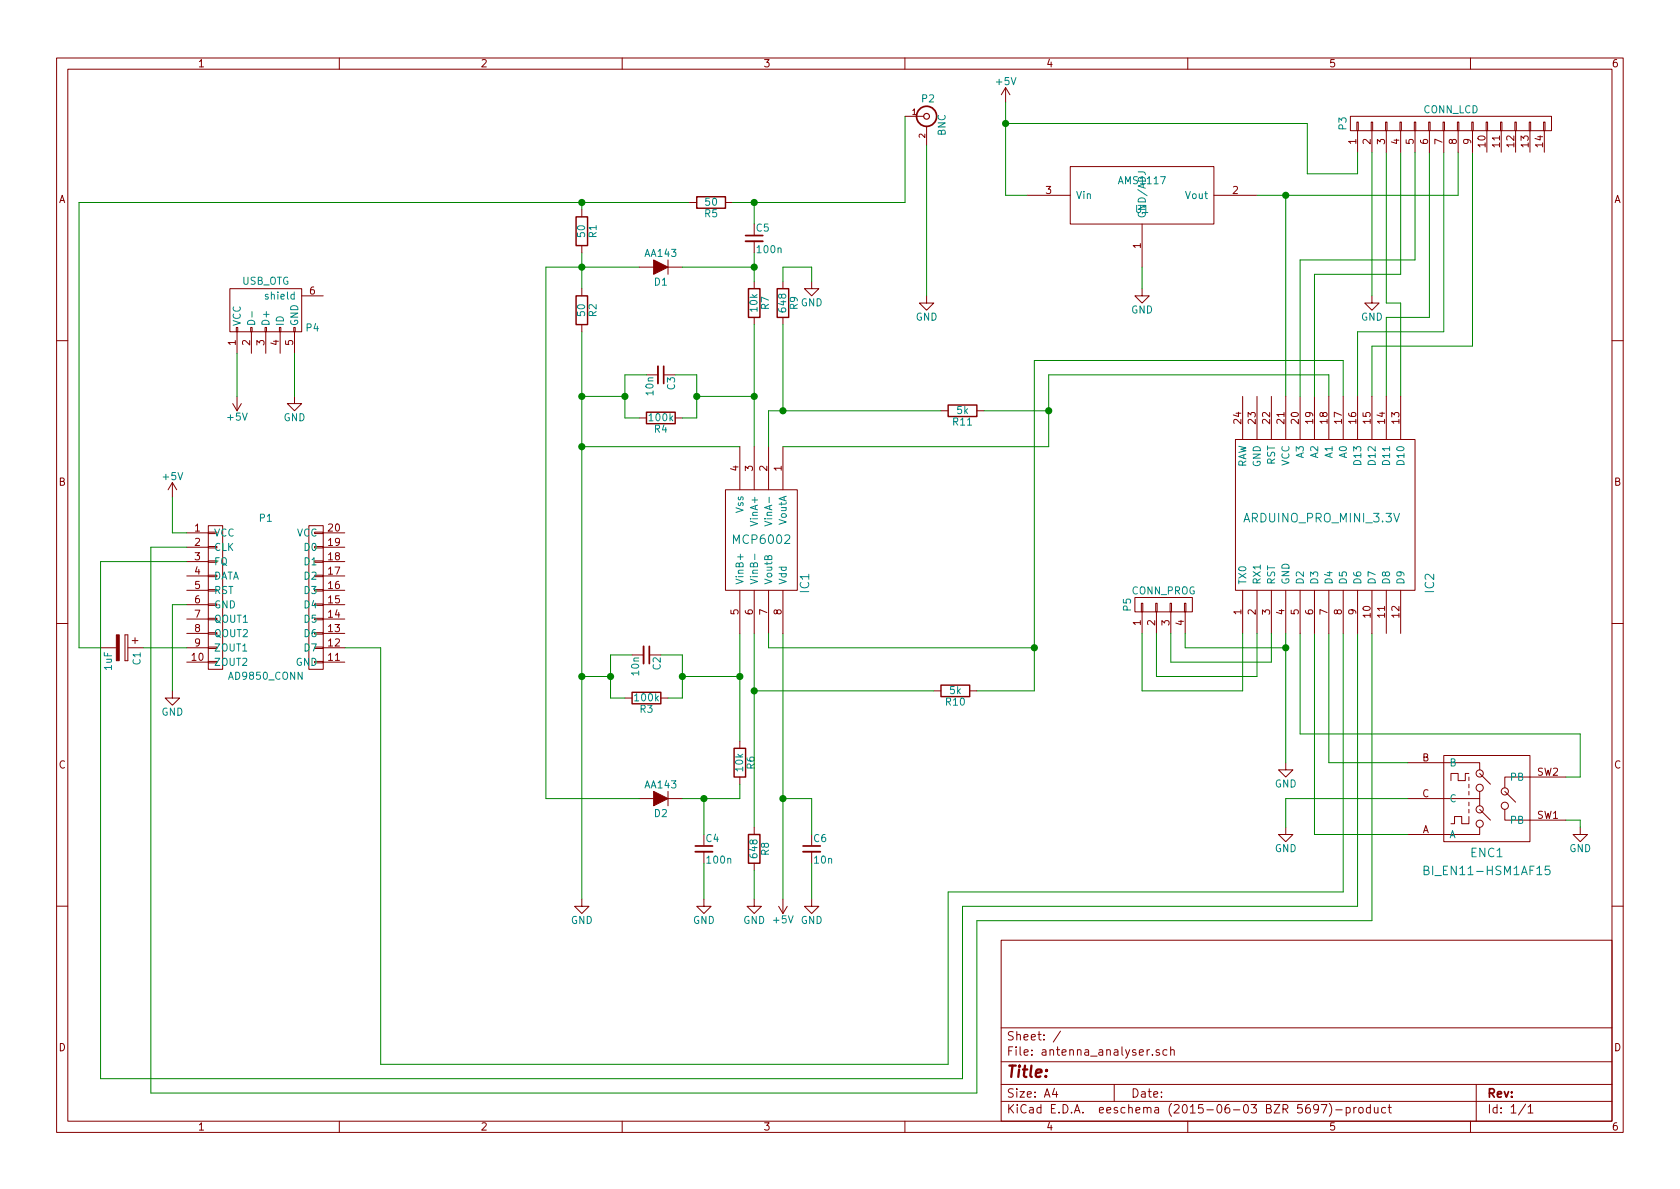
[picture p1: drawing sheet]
EESchema Schematic File Version 2
LIBS:power
LIBS:device
LIBS:transistors
LIBS:conn
LIBS:linear
LIBS:regul
LIBS:74xx
LIBS:cmos4000
LIBS:adc-dac
LIBS:memory
LIBS:xilinx
LIBS:microcontrollers
LIBS:dsp
LIBS:microchip
LIBS:analog_switches
LIBS:motorola
LIBS:texas
LIBS:intel
LIBS:audio
LIBS:interface
LIBS:digital-audio
LIBS:philips
LIBS:display
LIBS:cypress
LIBS:siliconi
LIBS:opto
LIBS:atmel
LIBS:contrib
LIBS:valves
LIBS:arduino
LIBS:misc
LIBS:sma_edge
LIBS:AMS1117
LIBS:ad9850_conn
LIBS:Rotary-Encoders
LIBS:antenna_analyser-cache
EELAYER 25 0
EELAYER END
$Descr A4 11693 8268
encoding utf-8
Sheet 1 1
Title ""
Date ""
Rev ""
Comp ""
Comment1 ""
Comment2 ""
Comment3 ""
Comment4 ""
$EndDescr
$Comp
L +5V #PWR01
U 1 1
P 5450 6250
F 0 "#PWR01" H 5450 6100 50  0001 C CNN
F 1 "+5V" H 5450 6390 50  0000 C CNN
F 2 "" H 5450 6250 60  0000 C CNN
F 3 "" H 5450 6250 60  0000 C CNN
	1    5450 6250
	-1   0    0    1   
$EndComp
$Comp
L R R7
U 1 1
P 5250 2100
F 0 "R7" V 5330 2100 50  0000 C CNN
F 1 "10k" V 5250 2100 50  0000 C CNN
F 2 "Resistors_ThroughHole:Resistor_Horizontal_RM10mm" V 5180 2100 30  0001 C CNN
F 3 "" H 5250 2100 30  0000 C CNN
	1    5250 2100
	1    0    0    -1  
$EndComp
$Comp
L C_Small C3
U 1 1
P 4600 2600
F 0 "C3" H 4610 2670 50  0000 L CNN
F 1 "10n" H 4610 2520 50  0000 L CNN
F 2 "Capacitors_ThroughHole:C_Disc_D3_P2.5" H 4600 2600 60  0001 C CNN
F 3 "" H 4600 2600 60  0000 C CNN
	1    4600 2600
	0    1    1    0   
$EndComp
$Comp
L D D1
U 1 1
P 4600 1850
F 0 "D1" H 4600 1950 50  0000 C CNN
F 1 "AA143" H 4600 1750 50  0000 C CNN
F 2 "Diodes_ThroughHole:Diode_DO-41_SOD81_Horizontal_RM10" H 4600 1850 60  0001 C CNN
F 3 "" H 4600 1850 60  0000 C CNN
	1    4600 1850
	-1   0    0    1   
$EndComp
$Comp
L D D2
U 1 1
P 4600 5550
F 0 "D2" H 4600 5650 50  0000 C CNN
F 1 "AA143" H 4600 5450 50  0000 C CNN
F 2 "Diodes_ThroughHole:Diode_DO-41_SOD81_Horizontal_RM10" H 4600 5550 60  0001 C CNN
F 3 "" H 4600 5550 60  0000 C CNN
	1    4600 5550
	-1   0    0    1   
$EndComp
$Comp
L C_Small C5
U 1 1
P 5250 1650
F 0 "C5" H 5260 1720 50  0000 L CNN
F 1 "100n" H 5260 1570 50  0000 L CNN
F 2 "Capacitors_ThroughHole:C_Disc_D3_P2.5" H 5250 1650 60  0001 C CNN
F 3 "" H 5250 1650 60  0000 C CNN
	1    5250 1650
	1    0    0    -1  
$EndComp
$Comp
L C_Small C4
U 1 1
P 4900 5900
F 0 "C4" H 4910 5970 50  0000 L CNN
F 1 "100n" H 4910 5820 50  0000 L CNN
F 2 "Capacitors_ThroughHole:C_Disc_D3_P2.5" H 4900 5900 60  0001 C CNN
F 3 "" H 4900 5900 60  0000 C CNN
	1    4900 5900
	1    0    0    -1  
$EndComp
$Comp
L GND #PWR02
U 1 1
P 4900 6250
F 0 "#PWR02" H 4900 6000 50  0001 C CNN
F 1 "GND" H 4900 6100 50  0000 C CNN
F 2 "" H 4900 6250 60  0000 C CNN
F 3 "" H 4900 6250 60  0000 C CNN
	1    4900 6250
	1    0    0    -1  
$EndComp
$Comp
L R R6
U 1 1
P 5150 5300
F 0 "R6" V 5230 5300 50  0000 C CNN
F 1 "10k" V 5150 5300 50  0000 C CNN
F 2 "Resistors_ThroughHole:Resistor_Horizontal_RM10mm" V 5080 5300 30  0001 C CNN
F 3 "" H 5150 5300 30  0000 C CNN
	1    5150 5300
	1    0    0    -1  
$EndComp
$Comp
L R R4
U 1 1
P 4600 2900
F 0 "R4" V 4680 2900 50  0000 C CNN
F 1 "100k" V 4600 2900 50  0000 C CNN
F 2 "Resistors_ThroughHole:Resistor_Horizontal_RM10mm" V 4530 2900 30  0001 C CNN
F 3 "" H 4600 2900 30  0000 C CNN
	1    4600 2900
	0    1    1    0   
$EndComp
$Comp
L GND #PWR03
U 1 1
P 4050 6250
F 0 "#PWR03" H 4050 6000 50  0001 C CNN
F 1 "GND" H 4050 6100 50  0000 C CNN
F 2 "" H 4050 6250 60  0000 C CNN
F 3 "" H 4050 6250 60  0000 C CNN
	1    4050 6250
	1    0    0    -1  
$EndComp
$Comp
L CP C1
U 1 1
P 850 4500
F 0 "C1" H 875 4600 50  0000 L CNN
F 1 "1uF" H 875 4400 50  0000 L CNN
F 2 "Capacitors_Elko_ThroughHole:Elko_vert_20x10mm_RM2.5" H 888 4350 30  0001 C CNN
F 3 "" H 850 4500 60  0000 C CNN
	1    850  4500
	0    1    1    0   
$EndComp
$Comp
L R R9
U 1 1
P 5450 2100
F 0 "R9" V 5530 2100 50  0000 C CNN
F 1 "648" V 5450 2100 50  0000 C CNN
F 2 "Resistors_ThroughHole:Resistor_Horizontal_RM10mm" V 5380 2100 30  0001 C CNN
F 3 "" H 5450 2100 30  0000 C CNN
	1    5450 2100
	1    0    0    -1  
$EndComp
$Comp
L GND #PWR04
U 1 1
P 5650 1950
F 0 "#PWR04" H 5650 1700 50  0001 C CNN
F 1 "GND" H 5650 1800 50  0000 C CNN
F 2 "" H 5650 1950 60  0000 C CNN
F 3 "" H 5650 1950 60  0000 C CNN
	1    5650 1950
	1    0    0    -1  
$EndComp
Wire Wire Line
	5250 4400 5250 5750
Wire Wire Line
	5450 4400 5450 6250
Wire Wire Line
	5250 2250 5250 3100
Wire Wire Line
	5250 1750 5250 1950
Wire Wire Line
	4750 1850 5250 1850
Connection ~ 5250 1850
Wire Wire Line
	5250 1400 5250 1550
Connection ~ 5250 1400
Wire Wire Line
	550  1400 4800 1400
Wire Wire Line
	4050 1400 4050 1450
Wire Wire Line
	4050 1750 4050 2000
Wire Wire Line
	3800 1850 4450 1850
Connection ~ 4050 1850
Wire Wire Line
	4450 5550 3800 5550
Wire Wire Line
	3800 5550 3800 1850
Wire Wire Line
	4050 2300 4050 6250
Wire Wire Line
	4900 6000 4900 6250
Wire Wire Line
	5150 4400 5150 5150
Wire Wire Line
	4750 5550 5150 5550
Wire Wire Line
	5150 5550 5150 5450
Wire Wire Line
	4900 5800 4900 5550
Connection ~ 4900 5550
Connection ~ 4050 1400
Wire Wire Line
	5450 1950 5450 1850
Wire Wire Line
	5450 1850 5650 1850
Wire Wire Line
	5650 1850 5650 1950
$Comp
L R R8
U 1 1
P 5250 5900
F 0 "R8" V 5330 5900 50  0000 C CNN
F 1 "648" V 5250 5900 50  0000 C CNN
F 2 "Resistors_ThroughHole:Resistor_Horizontal_RM10mm" V 5180 5900 30  0001 C CNN
F 3 "" H 5250 5900 30  0000 C CNN
	1    5250 5900
	1    0    0    -1  
$EndComp
$Comp
L C_Small C6
U 1 1
P 5650 5900
F 0 "C6" H 5660 5970 50  0000 L CNN
F 1 "10n" H 5660 5820 50  0000 L CNN
F 2 "Capacitors_ThroughHole:C_Disc_D3_P2.5" H 5650 5900 60  0001 C CNN
F 3 "" H 5650 5900 60  0000 C CNN
	1    5650 5900
	1    0    0    -1  
$EndComp
$Comp
L GND #PWR05
U 1 1
P 5650 6250
F 0 "#PWR05" H 5650 6000 50  0001 C CNN
F 1 "GND" H 5650 6100 50  0000 C CNN
F 2 "" H 5650 6250 60  0000 C CNN
F 3 "" H 5650 6250 60  0000 C CNN
	1    5650 6250
	1    0    0    -1  
$EndComp
Wire Wire Line
	5650 6250 5650 6000
Connection ~ 5450 5550
$Comp
L MCP6002 IC1
U 1 1
P 5300 3750
F 0 "IC1" H 5600 4050 60  0000 C CNN
F 1 "MCP6002" V 5300 3750 60  0000 C CNN
F 2 "Housings_DIP:DIP-8_W7.62mm" H 5300 3750 60  0001 C CNN
F 3 "" H 5300 3750 60  0000 C CNN
	1    5300 3750
	0    1    1    0   
$EndComp
Wire Wire Line
	9350 2750 9350 2500
Wire Wire Line
	9250 2600 9250 2750
$Comp
L AMS1117 U1
U 1 1
P 7950 1350
F 0 "U1" H 7950 1250 50  0000 C CNN
F 1 "AMS1117" H 7950 1450 50  0000 C CNN
F 2 "SOT223:SOT223" H 7950 1350 60  0001 C CNN
F 3 "" H 7950 1350 60  0000 C CNN
	1    7950 1350
	1    0    0    -1  
$EndComp
$Comp
L GND #PWR06
U 1 1
P 7950 2000
F 0 "#PWR06" H 7950 1750 50  0001 C CNN
F 1 "GND" H 7950 1850 50  0000 C CNN
F 2 "" H 7950 2000 60  0000 C CNN
F 3 "" H 7950 2000 60  0000 C CNN
	1    7950 2000
	1    0    0    -1  
$EndComp
Wire Wire Line
	8950 2750 8950 1350
Wire Wire Line
	10150 1350 8750 1350
Wire Wire Line
	7950 1850 7950 2000
$Comp
L +5V #PWR07
U 1 1
P 7000 700
F 0 "#PWR07" H 7000 550 50  0001 C CNN
F 1 "+5V" H 7000 840 50  0000 C CNN
F 2 "" H 7000 700 60  0000 C CNN
F 3 "" H 7000 700 60  0000 C CNN
	1    7000 700 
	1    0    0    -1  
$EndComp
Wire Wire Line
	7000 1350 7150 1350
Wire Wire Line
	7000 700  7000 1350
$Comp
L GND #PWR08
U 1 1
P 6450 2050
F 0 "#PWR08" H 6450 1800 50  0001 C CNN
F 1 "GND" H 6450 1900 50  0000 C CNN
F 2 "" H 6450 2050 60  0000 C CNN
F 3 "" H 6450 2050 60  0000 C CNN
	1    6450 2050
	1    0    0    -1  
$EndComp
$Comp
L AD9850_CONN P1
U 1 1
P 1500 4150
F 0 "P1" H 1850 4700 50  0000 C CNN
F 1 "AD9850_CONN" H 1850 3600 50  0000 C CNN
F 2 "dds-module-ad9850:DDS_AD9850" H 1500 4150 60  0001 C CNN
F 3 "" H 1500 4150 60  0000 C CNN
	1    1500 4150
	1    0    0    -1  
$EndComp
$Comp
L +5V #PWR09
U 1 1
P 1200 3450
F 0 "#PWR09" H 1200 3300 50  0001 C CNN
F 1 "+5V" H 1200 3590 50  0000 C CNN
F 2 "" H 1200 3450 60  0000 C CNN
F 3 "" H 1200 3450 60  0000 C CNN
	1    1200 3450
	1    0    0    -1  
$EndComp
$Comp
L GND #PWR010
U 1 1
P 1200 4800
F 0 "#PWR010" H 1200 4550 50  0001 C CNN
F 1 "GND" H 1200 4650 50  0000 C CNN
F 2 "" H 1200 4800 60  0000 C CNN
F 3 "" H 1200 4800 60  0000 C CNN
	1    1200 4800
	1    0    0    -1  
$EndComp
Wire Wire Line
	1000 4500 1300 4500
Wire Wire Line
	550  1400 550  4500
Wire Wire Line
	550  4500 700  4500
$Comp
L R R2
U 1 1
P 4050 2150
F 0 "R2" V 4130 2150 50  0000 C CNN
F 1 "50" V 4050 2150 50  0000 C CNN
F 2 "Resistors_ThroughHole:Resistor_Horizontal_RM10mm" V 3980 2150 30  0001 C CNN
F 3 "" H 4050 2150 30  0000 C CNN
	1    4050 2150
	1    0    0    -1  
$EndComp
$Comp
L R R1
U 1 1
P 4050 1600
F 0 "R1" V 4130 1600 50  0000 C CNN
F 1 "50" V 4050 1600 50  0000 C CNN
F 2 "Resistors_ThroughHole:Resistor_Horizontal_RM10mm" V 3980 1600 30  0001 C CNN
F 3 "" H 4050 1600 30  0000 C CNN
	1    4050 1600
	1    0    0    -1  
$EndComp
$Comp
L R R5
U 1 1
P 4950 1400
F 0 "R5" V 5030 1400 50  0000 C CNN
F 1 "50" V 4950 1400 50  0000 C CNN
F 2 "Resistors_ThroughHole:Resistor_Horizontal_RM10mm" V 4880 1400 30  0001 C CNN
F 3 "" H 4950 1400 30  0000 C CNN
	1    4950 1400
	0    1    1    0   
$EndComp
$Comp
L R R10
U 1 1
P 6650 4800
F 0 "R10" V 6730 4800 50  0000 C CNN
F 1 "5k" V 6650 4800 50  0000 C CNN
F 2 "Resistors_ThroughHole:Resistor_Horizontal_RM10mm" V 6580 4800 30  0001 C CNN
F 3 "" H 6650 4800 30  0000 C CNN
	1    6650 4800
	0    1    1    0   
$EndComp
Wire Wire Line
	7200 4800 6800 4800
Wire Wire Line
	5250 4800 6500 4800
Connection ~ 5250 4800
$Comp
L GND #PWR011
U 1 1
P 5250 6250
F 0 "#PWR011" H 5250 6000 50  0001 C CNN
F 1 "GND" H 5250 6100 50  0000 C CNN
F 2 "" H 5250 6250 60  0000 C CNN
F 3 "" H 5250 6250 60  0000 C CNN
	1    5250 6250
	1    0    0    -1  
$EndComp
Wire Wire Line
	5250 6250 5250 6050
Wire Wire Line
	7200 2500 7200 4800
Wire Wire Line
	9350 2500 7200 2500
Wire Wire Line
	5650 5800 5650 5550
Wire Wire Line
	5650 5550 5450 5550
Wire Wire Line
	5350 4400 5350 4500
Wire Wire Line
	5350 4500 7200 4500
Connection ~ 7200 4500
$Comp
L R R11
U 1 1
P 6700 2850
F 0 "R11" V 6780 2850 50  0000 C CNN
F 1 "5k" V 6700 2850 50  0000 C CNN
F 2 "Resistors_ThroughHole:Resistor_Horizontal_RM10mm" V 6630 2850 30  0001 C CNN
F 3 "" H 6700 2850 30  0000 C CNN
	1    6700 2850
	0    1    1    0   
$EndComp
Wire Wire Line
	7300 2600 7300 3100
Wire Wire Line
	7300 2600 9250 2600
Wire Wire Line
	5350 3100 5350 2850
Wire Wire Line
	7300 3100 5450 3100
Connection ~ 7300 2850
Wire Wire Line
	5450 2250 5450 2850
Connection ~ 5450 2850
Wire Wire Line
	6450 1000 6450 2050
Wire Wire Line
	6300 1400 6300 800 
Wire Wire Line
	4700 2600 4850 2600
Wire Wire Line
	4850 2600 4850 2900
Wire Wire Line
	4850 2900 4750 2900
Wire Wire Line
	4350 2900 4450 2900
Wire Wire Line
	4350 2600 4350 2900
Wire Wire Line
	4350 2600 4500 2600
Connection ~ 4850 2750
Connection ~ 4350 2750
Wire Wire Line
	4050 2750 4350 2750
Wire Wire Line
	4850 2750 5250 2750
Connection ~ 5250 2750
$Comp
L C_Small C2
U 1 1
P 4500 4550
F 0 "C2" H 4510 4620 50  0000 L CNN
F 1 "10n" H 4510 4470 50  0000 L CNN
F 2 "Capacitors_ThroughHole:C_Disc_D3_P2.5" H 4500 4550 60  0001 C CNN
F 3 "" H 4500 4550 60  0000 C CNN
	1    4500 4550
	0    1    1    0   
$EndComp
$Comp
L R R3
U 1 1
P 4500 4850
F 0 "R3" V 4580 4850 50  0000 C CNN
F 1 "100k" V 4500 4850 50  0000 C CNN
F 2 "Resistors_ThroughHole:Resistor_Horizontal_RM10mm" V 4430 4850 30  0001 C CNN
F 3 "" H 4500 4850 30  0000 C CNN
	1    4500 4850
	0    1    1    0   
$EndComp
Wire Wire Line
	4600 4550 4750 4550
Wire Wire Line
	4750 4550 4750 4850
Wire Wire Line
	4750 4850 4650 4850
Wire Wire Line
	4250 4850 4350 4850
Wire Wire Line
	4250 4550 4250 4850
Wire Wire Line
	4250 4550 4400 4550
Connection ~ 4750 4700
Connection ~ 4250 4700
Wire Wire Line
	4050 4700 4250 4700
Wire Wire Line
	4750 4700 5150 4700
Connection ~ 5150 4700
Connection ~ 4050 4700
Connection ~ 4050 2750
Wire Wire Line
	5150 3100 4050 3100
Connection ~ 4050 3100
Wire Wire Line
	9450 1200 9100 1200
Wire Wire Line
	9100 1200 9100 850 
Wire Wire Line
	9100 850  7000 850 
Connection ~ 7000 850 
$Comp
L GND #PWR012
U 1 1
P 9550 2050
F 0 "#PWR012" H 9550 1800 50  0001 C CNN
F 1 "GND" H 9550 1900 50  0000 C CNN
F 2 "" H 9550 2050 60  0000 C CNN
F 3 "" H 9550 2050 60  0000 C CNN
	1    9550 2050
	1    0    0    -1  
$EndComp
Wire Wire Line
	9550 1050 9550 2050
Wire Wire Line
	9650 1050 9650 2100
Wire Wire Line
	9650 2100 9750 2100
Wire Wire Line
	9750 2100 9750 2750
Wire Wire Line
	9950 1050 9950 2200
Wire Wire Line
	9950 2200 9650 2200
Wire Wire Line
	9650 2200 9650 2750
Wire Wire Line
	10050 1050 10050 2300
Wire Wire Line
	10050 2300 9450 2300
Wire Wire Line
	9450 2300 9450 2750
Wire Wire Line
	10150 1050 10150 1350
Connection ~ 8950 1350
Wire Wire Line
	10250 1050 10250 2400
Wire Wire Line
	10250 2400 9550 2400
Wire Wire Line
	9550 2400 9550 2750
Wire Wire Line
	9550 4400 9550 6400
Wire Wire Line
	9550 6400 6800 6400
Wire Wire Line
	6800 6400 6800 7600
Wire Wire Line
	6800 7600 1050 7600
Wire Wire Line
	1050 7600 1050 3800
Wire Wire Line
	1050 3800 1300 3800
Wire Wire Line
	1300 3900 700  3900
Wire Wire Line
	700  3900 700  7500
Wire Wire Line
	700  7500 6700 7500
Wire Wire Line
	6700 7500 6700 6300
Wire Wire Line
	6700 6300 9450 6300
Wire Wire Line
	9450 6300 9450 4400
Wire Wire Line
	2400 4500 2650 4500
Wire Wire Line
	2650 4500 2650 7400
Wire Wire Line
	2650 7400 6600 7400
Wire Wire Line
	6600 7400 6600 6200
Wire Wire Line
	6600 6200 9350 6200
Wire Wire Line
	9350 6200 9350 4400
$Comp
L GND #PWR013
U 1 1
P 8950 5750
F 0 "#PWR013" H 8950 5500 50  0001 C CNN
F 1 "GND" H 8950 5600 50  0000 C CNN
F 2 "" H 8950 5750 60  0000 C CNN
F 3 "" H 8950 5750 60  0000 C CNN
	1    8950 5750
	1    0    0    -1  
$EndComp
$Comp
L BI_EN11-HSM1AF15 ENC1
U 1 1
P 10350 5550
F 0 "ENC1" H 10350 5925 60  0000 C CNN
F 1 "BI_EN11-HSM1AF15" H 10350 6050 60  0000 C CNN
F 2 "Rotary-Encoders:BI_EN12-HS22AF30" H 10350 5550 60  0001 C CNN
F 3 "" H 10350 5550 60  0000 C CNN
	1    10350 5550
	-1   0    0    1   
$EndComp
Wire Wire Line
	9050 4400 9050 5100
Wire Wire Line
	9050 5100 11000 5100
Wire Wire Line
	11000 5100 11000 5400
Wire Wire Line
	11000 5400 10900 5400
Wire Wire Line
	9800 5800 9150 5800
Wire Wire Line
	9150 5800 9150 4400
Wire Wire Line
	9800 5300 9250 5300
Wire Wire Line
	9250 5300 9250 4400
$Comp
L ARDUINO_PRO_MINI_3.3V IC2
U 1 1
P 9250 3600
F 0 "IC2" H 9700 4300 60  0000 C CNN
F 1 "ARDUINO_PRO_MINI_3.3V" V 9250 3550 60  0000 C CNN
F 2 "arduino pro mini:ARDUINO_PRO_MINI" H 9250 3600 60  0001 C CNN
F 3 "" H 9250 3600 60  0000 C CNN
	1    9250 3600
	0    1    1    0   
$EndComp
$Comp
L +5V #PWR014
U 1 1
P 1650 2750
F 0 "#PWR014" H 1650 2600 50  0001 C CNN
F 1 "+5V" H 1650 2890 50  0000 C CNN
F 2 "" H 1650 2750 60  0000 C CNN
F 3 "" H 1650 2750 60  0000 C CNN
	1    1650 2750
	-1   0    0    1   
$EndComp
$Comp
L GND #PWR015
U 1 1
P 2050 2750
F 0 "#PWR015" H 2050 2500 50  0001 C CNN
F 1 "GND" H 2050 2600 50  0000 C CNN
F 2 "" H 2050 2750 60  0000 C CNN
F 3 "" H 2050 2750 60  0000 C CNN
	1    2050 2750
	1    0    0    -1  
$EndComp
$Comp
L BNC P2
U 1 1
P 6450 800
F 0 "P2" H 6460 920 50  0000 C CNN
F 1 "BNC" V 6560 740 50  0000 C CNN
F 2 "Connect:bnc-ci" H 6450 800 60  0001 C CNN
F 3 "" H 6450 800 60  0000 C CNN
	1    6450 800 
	1    0    0    -1  
$EndComp
Wire Wire Line
	6850 2850 7300 2850
Wire Wire Line
	5350 2850 6550 2850
Wire Wire Line
	5100 1400 6300 1400
Wire Wire Line
	9750 1050 9750 1900
Wire Wire Line
	9750 1900 9150 1900
Wire Wire Line
	9150 1900 9150 2750
Wire Wire Line
	9850 1050 9850 1800
Wire Wire Line
	9850 1800 9050 1800
Wire Wire Line
	9050 1800 9050 2750
$Comp
L GND #PWR016
U 1 1
P 8950 5300
F 0 "#PWR016" H 8950 5050 50  0001 C CNN
F 1 "GND" H 8950 5150 50  0000 C CNN
F 2 "" H 8950 5300 60  0000 C CNN
F 3 "" H 8950 5300 60  0000 C CNN
	1    8950 5300
	1    0    0    -1  
$EndComp
Wire Wire Line
	8950 4400 8950 5300
Wire Wire Line
	9800 5550 8950 5550
Wire Wire Line
	8950 5550 8950 5750
$Comp
L GND #PWR017
U 1 1
P 11000 5750
F 0 "#PWR017" H 11000 5500 50  0001 C CNN
F 1 "GND" H 11000 5600 50  0000 C CNN
F 2 "" H 11000 5750 60  0000 C CNN
F 3 "" H 11000 5750 60  0000 C CNN
	1    11000 5750
	1    0    0    -1  
$EndComp
Wire Wire Line
	10900 5700 11000 5700
Wire Wire Line
	11000 5700 11000 5750
Wire Wire Line
	1300 3700 1200 3700
Wire Wire Line
	1200 3700 1200 3450
Wire Wire Line
	1300 4200 1200 4200
Wire Wire Line
	1200 4200 1200 4800
$Comp
L USB_OTG P4
U 1 1
P 1850 2150
F 0 "P4" H 2175 2025 50  0000 C CNN
F 1 "USB_OTG" H 1850 2350 50  0000 C CNN
F 2 "Connect:USB_Micro-B" V 1800 2050 60  0001 C CNN
F 3 "" V 1800 2050 60  0000 C CNN
	1    1850 2150
	1    0    0    -1  
$EndComp
Wire Wire Line
	1650 2750 1650 2450
Wire Wire Line
	2050 2450 2050 2750
$Comp
L CONN_01X14 P3
U 1 1
P 10100 850
F 0 "P3" H 10100 1600 50  0000 C CNN
F 1 "CONN_LCD" V 10200 850 50  0000 C CNN
F 2 "Socket_Strips:Socket_Strip_Straight_1x14" H 10100 850 60  0001 C CNN
F 3 "" H 10100 850 60  0000 C CNN
	1    10100 850 
	0    -1   -1   0   
$EndComp
Wire Wire Line
	9450 1200 9450 1050
$Comp
L CONN_01X04 P5
U 1 1
P 8100 4200
F 0 "P5" H 8100 4450 50  0000 C CNN
F 1 "CONN_PROG" V 8200 4200 50  0000 C CNN
F 2 "Socket_Strips:Socket_Strip_Straight_1x04" H 8100 4200 60  0001 C CNN
F 3 "" H 8100 4200 60  0000 C CNN
	1    8100 4200
	0    -1   -1   0   
$EndComp
Wire Wire Line
	8250 4400 8250 4500
Wire Wire Line
	8250 4500 8950 4500
Connection ~ 8950 4500
Wire Wire Line
	8150 4400 8150 4600
Wire Wire Line
	8150 4600 8850 4600
Wire Wire Line
	8850 4600 8850 4400
Wire Wire Line
	8050 4400 8050 4700
Wire Wire Line
	8050 4700 8750 4700
Wire Wire Line
	8750 4700 8750 4400
Wire Wire Line
	8650 4400 8650 4800
Wire Wire Line
	8650 4800 7950 4800
Wire Wire Line
	7950 4800 7950 4400
$EndSCHEMATC
